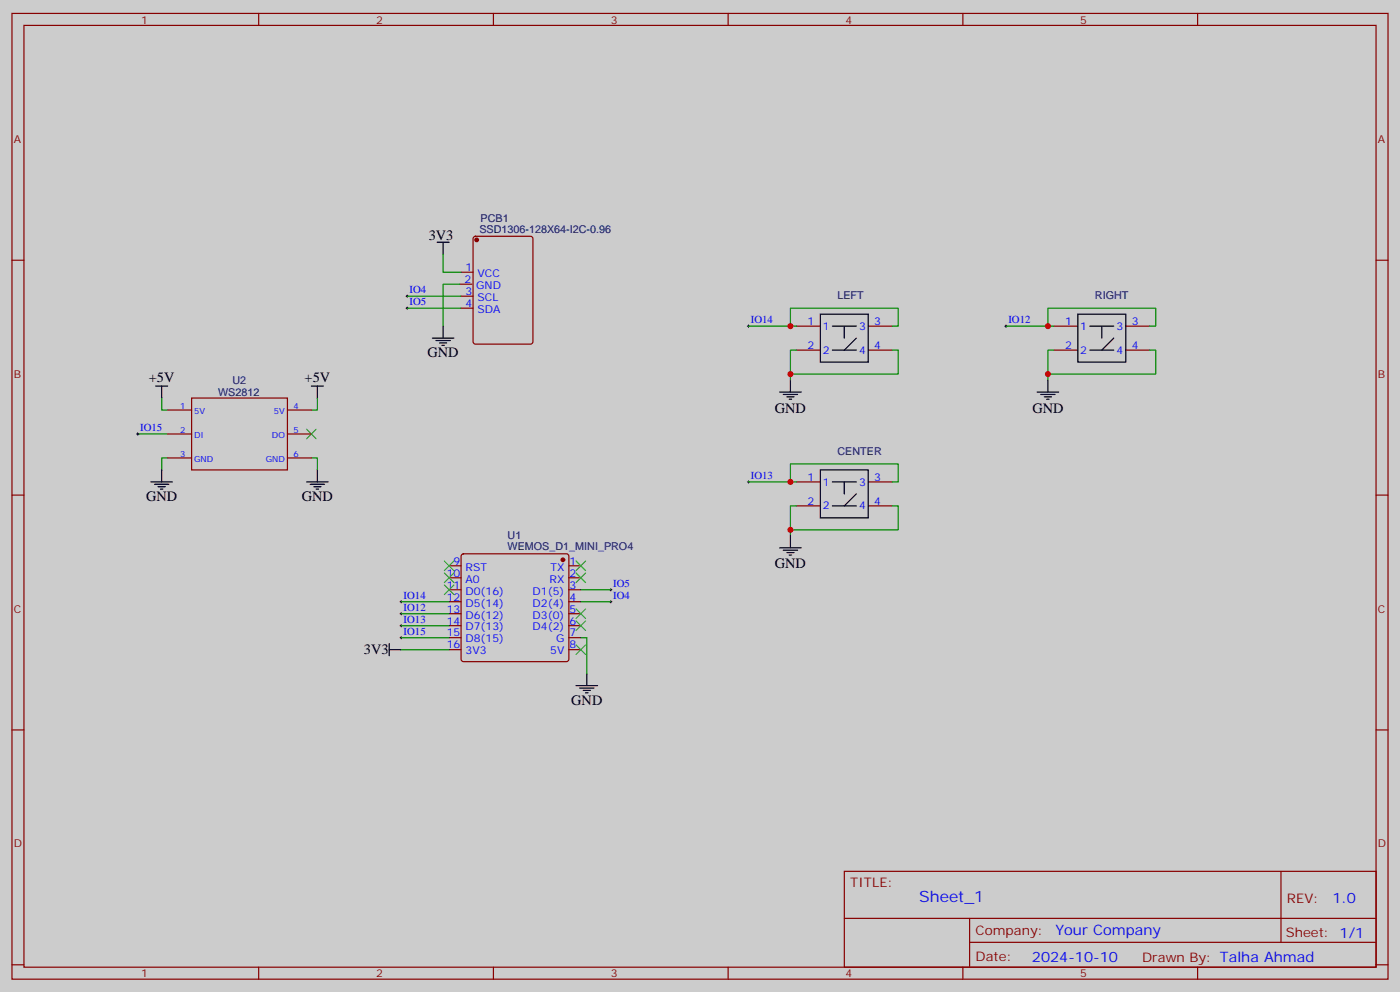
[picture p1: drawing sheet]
<svg xmlns="http://www.w3.org/2000/svg" width="412mm" height="292mm" viewBox="0 0 412 292" stroke-linecap="round" stroke-linejoin="round" font-family="sans-serif">
<path d="M0 0h412.4v292.1h-412.4z" fill="#ccc"/>
<g fill="none" stroke="#870000" stroke-width=".35">
<path d="M3.5 4h405.4v284.3h-405.4zM7.1 7.5h398.2v277.3h-398.2zM76.2 4v3.5M145.3 4v3.5M214.5 4v3.5M283.6 4v3.5M352.8 4v3.5M3.5 76.6h3.6M139.6 69.8l.5-.2h16.2l.6 .4 .1 30.6-.5 .7h-16.4l-.7-.4-.1-30.6zM405.3 76.6h3.6M135.5 83.7h3.5M135.8 80.2h3.5"/>
<path d="M135.8 87.2h3.5M135.8 90.7h3.5M234.6 96h7.1M255.8 96h7M310.4 96h7.1M331.6 96h7.1M56.4 117.2h28.3v21.2h-28.3zM234.6 103.1h7.1M255.8 103.1h7M310.4 103.1h7.1M331.6 103.1h7.1M49.4 120.7h7"/>
<path d="M49.4 127.8h7M49.4 134.8h7M84.7 120.7h7M84.7 127.8h7M84.7 134.8h7M3.5 145.8h3.6M234.6 141.9h7.1M234.6 148.9h7.1M255.8 141.9h7M255.8 148.9h7M405.3 145.8h3.6M132.3 166.6h3.5"/>
<path d="M132.3 170.1h3.5M132.3 173.6h3.5M132.3 177.2h3.5M136.1 163.3l.4-.2h30.4l.5 .2 .2 .5v30.3l-.3 .5-.4 .2h-30.4l-.5-.2-.2-.5v-30.3zM167.6 166.6h3.5M167.6 170.1h3.5M167.6 173.6h3.5M167.6 177.2h3.5M132.3 180.7h3.5M132.3 184.2h3.5M132.3 187.7h3.5M132.3 191.3h3.5"/>
<path d="M167.6 180.7h3.5M167.6 184.2h3.5M167.6 187.7h3.5M167.6 191.3h3.5M3.5 214.9h3.6M405.3 214.9h3.6M248.7 256.5h156.6v28.3h-156.6zM377.3 256.6v20.8M248.7 270.4h156.5M285.6 277.4h119.6M285.6 270.4v14.1M3.5 284.1h3.6"/>
<path d="M76.2 284.8v3.5M145.3 284.8v3.5M214.5 284.8v3.5M283.6 284.8v3.5M352.8 284.8v3.5M405.3 284.1h3.6"/>
</g>
<g fill="none" stroke="#000" stroke-width=".35">
<path d="M128.8 71.3h3.5M130.5 71.3v3.6M127.4 99.6h6.3M130.5 96v3.6M241.7 92.5h14.1v14.1h-14.1zM245.2 96h7M248.7 96v3.6M252.2 99.6l-3.5 3.5M317.5 92.5h14.1v14.1h-14.1zM321 96h7.1M324.6 96v3.6M328.1 99.6l-3.5 3.5"/>
<path d="M45.9 113.7h3.5M47.6 113.7v3.5M91.7 113.7h3.5M93.5 113.7v3.5M128.4 100.3h4.2M129.5 101h2.1M130.2 101.7h.7M229.7 115.4h6.3M230.7 116.1h4.2M231.8 116.8h2.1M232.5 117.5h.7M232.8 111.9v3.5"/>
<path d="M245.2 103.1h7M305.5 115.4h6.4M306.6 116.1h4.2M307.6 116.8h2.1M308.3 117.5h.7M308.7 111.9v3.5M321 103.1h7.1M47.6 138.4v3.5M93.5 138.4v3.5M241.7 138.4h14.1v14.1h-14.1zM44.4 141.9h6.4M45.5 142.6h4.2"/>
<path d="M46.6 143.3h2.1M47.3 144h.7M90.3 141.9h6.4M91.4 142.6h4.2M92.4 143.3h2.1M93.1 144h.7M232.8 157.8v3.5M245.2 141.9h7M245.2 148.9h7M248.7 141.9v3.5M252.2 145.4l-3.5 3.5M229.7 161.3h6.3"/>
<path d="M230.7 162h4.2M231.8 162.7h2.1M232.5 163.4h.7M114.7 191.3h3.5M114.7 189.5v3.5M172.9 198.3v3.6M169.7 201.9h6.3M170.7 202.6h4.3M171.8 203.3h2.1M172.5 204h.7"/>
</g>
<g fill="none" stroke="#008700" stroke-width=".35">
<path d="M130.5 74.9v5.3h5.3M119.9 90.7h15.9M119.9 87.2h15.9M135.5 83.7h-5v12.3M220.5 96h14.1M232.8 96v-5.3h31.8v5.3h-1.8M296.3 96h14.1M308.7 96v-5.3h31.7v5.3h-1.7M47.6 117.2v3.5h1.8M93.5 117.2v3.5h-1.8M234.6 103.1h-1.8v8.8M262.8 103.1h1.8v7h-31.8"/>
<path d="M310.4 103.1h-1.7v8.8M338.7 103.1h1.7v7h-31.7M40.6 127.8h8.8M49.4 134.8h-1.8v3.6M91.7 134.8h1.8v3.6M220.5 141.9h14.1M232.8 141.9v-5.3h31.8v5.3h-1.8M234.6 148.9h-1.8v8.9M262.8 148.9h1.8v7.1h-31.8M118.2 177.2h14.1M171.1 177.2h8.8M171.1 173.6h8.8"/>
<path d="M118.2 191.3h14.1M118.2 180.7h14.1M118.2 184.2h14.1M118.2 187.7h14.1M171.1 187.7h1.8v10.6"/>
</g>
<g fill="none" stroke="#000" stroke-width=".29">
<path d="M119.6 90.7h.7M119.6 87.2h.7M119.9 86.9v.7M119.9 90.4v.7M220.1 96h.7M220.5 95.7v.7M296 96h.7M296.3 95.7v.7M40.2 127.8h.7M40.6 127.4v.7M220.1 141.9h.7M220.5 141.5v.7"/>
<path d="M117.8 177.2h.7M118.2 176.8v.7M179.6 177.2h.7M179.6 173.6h.7M179.9 173.3v.7M179.9 176.8v.7M117.8 180.7h.7M117.8 184.2h.7M117.8 187.7h.7M118.2 180.3v.7M118.2 183.9v.7M118.2 187.4v.7"/>
</g>
<g fill="#870000" stroke="#870000" stroke-width=".35">
<circle cx="140.4" cy="70.6" r=".53"/>
<circle cx="165.8" cy="164.8" r=".53"/>
</g>
<g fill="none" stroke="#3c3" stroke-width=".35">
<path d="M90.3 126.4l2.8 2.8M93.1 126.4l-2.8 2.8M130.9 172.2l2.8 2.8M130.9 168.7l2.8 2.8M130.9 165.2l2.8 2.8M133.7 172.2l-2.8 2.8M133.7 168.7l-2.8 2.8M133.7 165.2l-2.8 2.8M169.7 179.3l2.8 2.8M169.7 168.7l2.8 2.8M169.7 165.2l2.8 2.8M172.5 179.3l-2.8 2.8"/>
<path d="M172.5 168.7l-2.8 2.8M172.5 165.2l-2.8 2.8M169.7 189.9l2.8 2.8M169.7 182.8l2.8 2.8M172.5 189.9l-2.8 2.8M172.5 182.8l-2.8 2.8"/>
</g>
<g fill="#c00">
<circle cx="232.8" cy="110.1" r=".88"/>
<circle cx="232.8" cy="156" r=".88"/>
<circle cx="308.7" cy="110.1" r=".88"/>
<circle cx="232.8" cy="96" r=".88"/>
<circle cx="308.7" cy="96" r=".88"/>
<circle cx="232.8" cy="141.9" r=".88"/>
</g>
<text font-size="4.6" fill="#00f" x="270.8" y="265.6">Sheet_1</text>
<g font-size="4.2">
<text x="126.3" y="70.6">3V3</text>
<text x="125.9" y="105.2">GND</text>
<text x="43.8" y="112.6">+5V</text>
<text x="89.7" y="112.6">+5V</text>
<text x="228.2" y="121.5">GND</text>
<text x="304.1" y="121.5">GND</text>
<text x="43" y="147.5">GND</text>
<text x="88.9" y="147.5">GND</text>
<text x="228.2" y="167.3">GND</text>
<text x="107.2" y="192.7">3V3</text>
<text x="168.3" y="207.5">GND</text>
</g>
<g font-size="4.2" fill="#00f">
<text x="392.5" y="265.8">1.0</text>
<text x="310.9" y="275.4">Your Company</text>
<text x="304" y="283.2">2024-10-10</text>
</g>
<g font-size="3.9" fill="#800">
<text x="250.5" y="261.1">TITLE:</text>
<text x="379.1" y="265.8">REV:</text>
<text x="287.4" y="275.3">Company:</text>
<text x="378.7" y="275.9">Sheet: 1/1</text>
<text x="287.4" y="283">Date:</text>
<text x="336.4" y="283.1">Drawn By: Talha Ahmad</text>
</g>
<g font-size="3.2" fill="#800">
<text x="41.6" y="6.9">1</text>
<text x="110.8" y="6.9">2</text>
<text x="179.9" y="6.9">3</text>
<text x="249.1" y="6.9">4</text>
<text x="318.2" y="6.9">5</text>
<text x="4.1" y="42.1">A</text>
<text x="405.9" y="42.1">A</text>
<text x="4.1" y="111.2">B</text>
<text x="405.9" y="111.2">B</text>
<text x="4.1" y="180.3">C</text>
<text x="405.9" y="180.3">C</text>
<text x="4.1" y="249.5">D</text>
<text x="405.9" y="249.5">D</text>
<text x="41.6" y="287.8">1</text>
<text x="110.8" y="287.8">2</text>
<text x="179.9" y="287.8">3</text>
<text x="249.1" y="287.8">4</text>
<text x="318.2" y="287.8">5</text>
</g>
<g font-size="3.2" fill="#000080">
<text x="141.6" y="65.3">PCB1</text>
<text x="141.2" y="68.5">SSD1306-128X64-I2C-0.96</text>
<text x="246.7" y="88.1">LEFT</text>
<text x="322.5" y="88.1">RIGHT</text>
<text x="68.4" y="112.9">U2</text>
<text x="64.2" y="116.6">WS2812</text>
<text x="246.7" y="134">CENTER</text>
<text x="149.5" y="161.9">WEMOS_D1_MINI_PRO4</text>
<text x="149.5" y="158.7">U1</text>
</g>
<g font-size="3.2" fill="#00f">
<text x="136.8" y="83.3">2</text>
<text x="137.2" y="79.8">1</text>
<text x="140.7" y="81.6">VCC</text>
<text x="120.6" y="89.9">IO5</text>
<text x="120.6" y="86.3">IO4</text>
<text x="137.2" y="86.9">3</text>
<text x="140.3" y="85.1">GND</text>
<text x="140.7" y="88.6">SCL</text>
<text x="137.2" y="90.4">4</text>
<text x="140.7" y="92.1">SDA</text>
<text x="221.2" y="95.1">IO14</text>
<text x="237.9" y="95.7">1</text>
<text x="257.5" y="95.7">3</text>
<text x="297" y="95.1">IO12</text>
<text x="313.7" y="95.7">1</text>
<text x="333.4" y="95.7">3</text>
<text x="242.4" y="97.1">1</text>
<text x="253" y="97.1">3</text>
<text x="318.2" y="97.1">1</text>
<text x="328.9" y="97.1">3</text>
<text x="237.9" y="102.7">2</text>
<text x="242.4" y="104.1">2</text>
<text x="253" y="104.1">4</text>
<text x="257.5" y="102.7">4</text>
<text x="313.7" y="102.7">2</text>
<text x="318.2" y="104.1">2</text>
<text x="328.9" y="104.1">4</text>
<text x="333.4" y="102.7">4</text>
<text x="41.3" y="126.9">IO15</text>
<text x="221.2" y="141">IO13</text>
<text x="237.9" y="141.5">1</text>
<text x="242.4" y="142.9">1</text>
<text x="253" y="142.9">3</text>
<text x="257.5" y="141.5">3</text>
<text x="237.9" y="148.6">2</text>
<text x="257.5" y="148.6">4</text>
<text x="242.4" y="150">2</text>
<text x="253" y="150">4</text>
<text x="133.6" y="166.2">9</text>
<text x="137.1" y="168">RST</text>
<text x="162.1" y="168">TX</text>
<text x="167.7" y="166.2">1</text>
<text x="131.6" y="169.8">10</text>
<text x="131.6" y="173.3">11</text>
<text x="137.1" y="171.5">A0</text>
<text x="161.9" y="171.5">RX</text>
<text x="167.7" y="169.8">2</text>
<text x="167.7" y="173.3">3</text>
<text x="180.6" y="172.8">IO5</text>
<text x="118.9" y="176.3">IO14</text>
<text x="118.9" y="179.8">IO12</text>
<text x="131.6" y="176.8">12</text>
<text x="137.1" y="175">D0(16)</text>
<text x="137.1" y="178.6">D5(14)</text>
<text x="156.9" y="175">D1(5)</text>
<text x="156.9" y="178.6">D2(4)</text>
<text x="167.7" y="176.8">4</text>
<text x="180.6" y="176.3">IO4</text>
<text x="118.9" y="183.3">IO13</text>
<text x="131.6" y="180.3">13</text>
<text x="131.6" y="183.9">14</text>
<text x="137.1" y="182.1">D6(12)</text>
<text x="137.1" y="185.6">D7(13)</text>
<text x="156.9" y="182.1">D3(0)</text>
<text x="156.9" y="185.6">D4(2)</text>
<text x="167.7" y="180.3">5</text>
<text x="167.7" y="183.9">6</text>
<text x="118.9" y="186.9">IO15</text>
<text x="131.6" y="187.4">15</text>
<text x="131.6" y="190.9">16</text>
<text x="137.1" y="189.2">D8(15)</text>
<text x="163.8" y="189.2">G</text>
<text x="167.7" y="187.4">7</text>
<text x="167.7" y="190.9">8</text>
<text x="137.1" y="192.7">3V3</text>
<text x="162.1" y="192.7">5V</text>
</g>
<g font-size="2.5" fill="#00f">
<text x="53.1" y="120.4">1</text>
<text x="57.1" y="121.8">5V</text>
<text x="80.7" y="121.8">5V</text>
<text x="86.4" y="120.4">4</text>
<text x="53.1" y="127.4">2</text>
<text x="57.1" y="128.8">DI</text>
<text x="80.1" y="128.8">DO</text>
<text x="86.4" y="127.4">5</text>
<text x="53.1" y="134.5">3</text>
<text x="57.1" y="135.9">GND</text>
<text x="78.3" y="135.9">GND</text>
<text x="86.4" y="134.5">6</text>
</g>
</svg>
